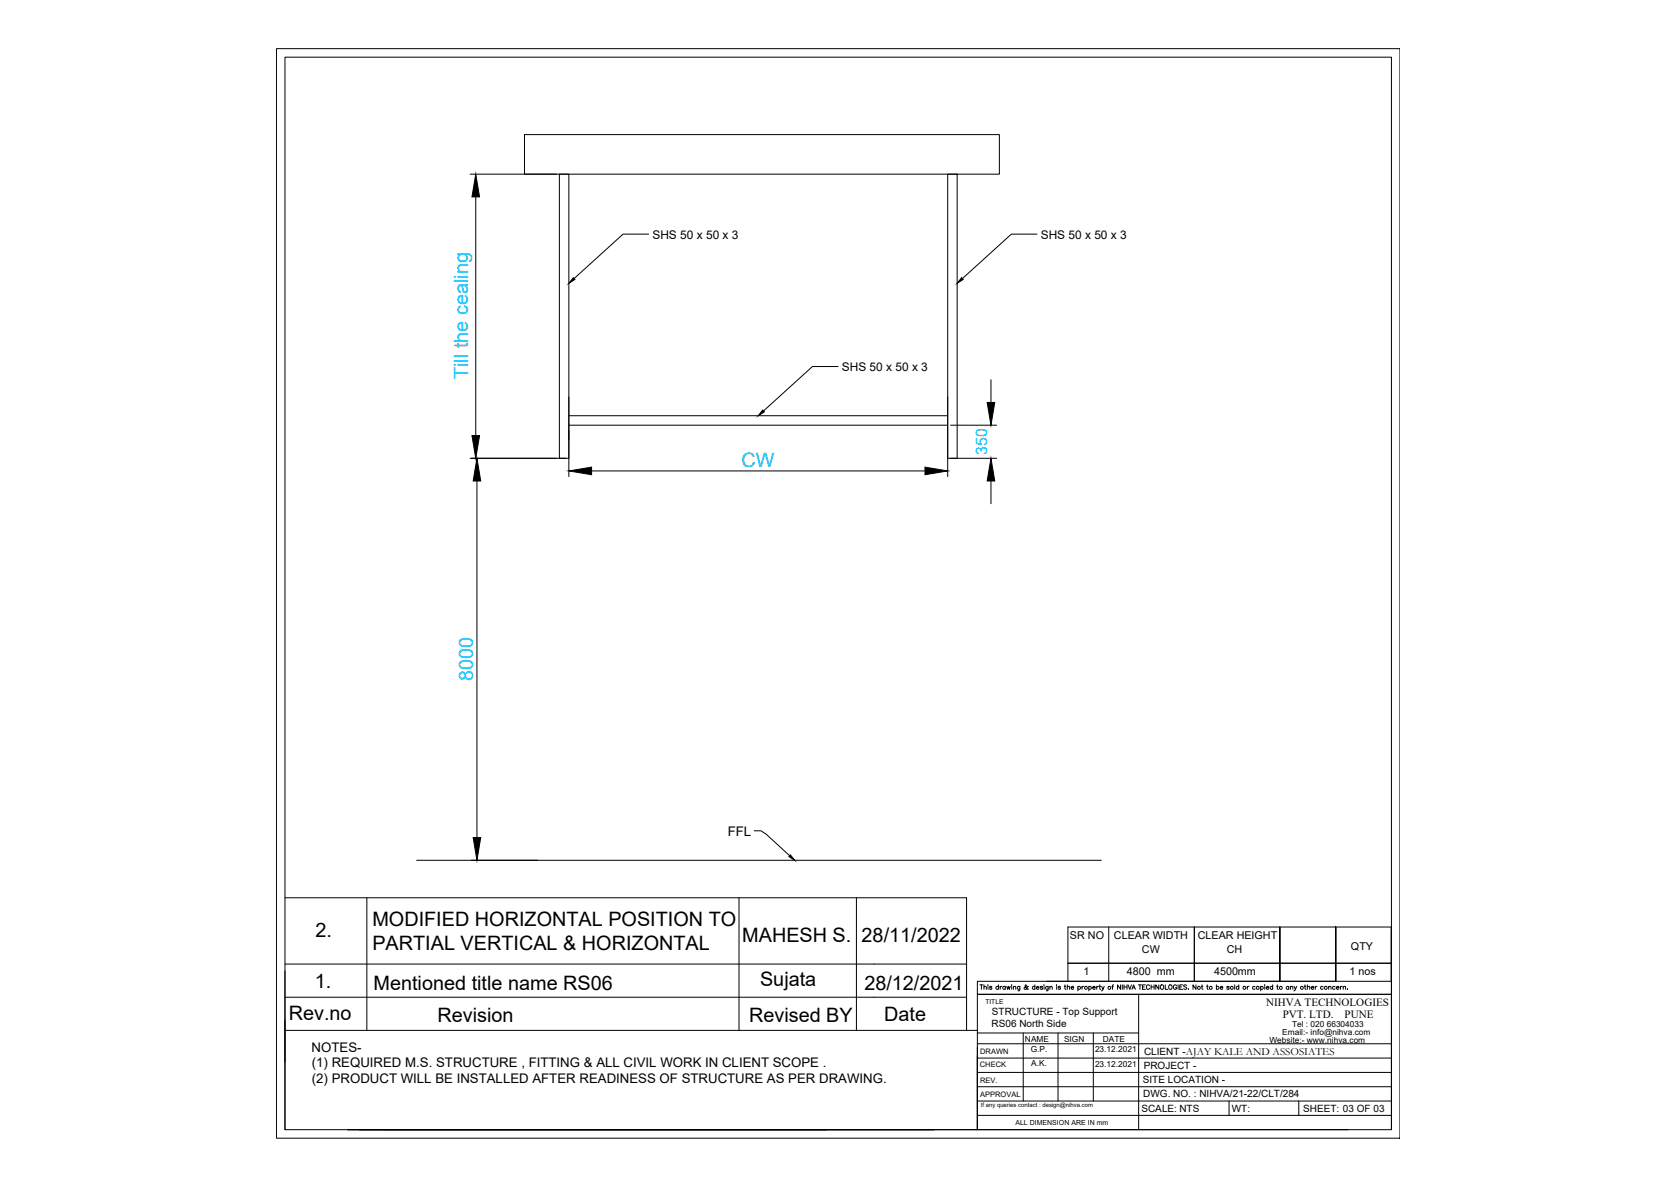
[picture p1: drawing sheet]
<svg xmlns="http://www.w3.org/2000/svg" width="594mm" height="420mm" viewBox="0 0 594 420" stroke-linecap="round" stroke-linejoin="round" font-family="sans-serif">
<!-- layer: 0 -->
<g fill="none" stroke="#000" stroke-width=".35">
<path d="M97.9 17.2h398v386h-398zM101 20.3h391.9v379.9h-391.9zM185.8 47.7h168.2v14h-168.2zM166.5 61.7h30.7M168.5 69.8v84.5M198.2 61.7h3.3v100.7h-3.3zM335.7 61.7h3.4v100.7h-3.4zM229.8 82.9h-9.1l-17.3 15.8M367.4 82.9h-9.1l-17.4 15.8M296.9 129.8h-9.1l-17.3 15.8M351 134.5v8.1M201.5 150.6h134.2"/>
<path d="M201.5 140.6v28.2M201.5 147.3h134.2M335.7 140.6v28.2M336.7 150.6h16.4M166.5 162.4h34M169 170.4v126.3M209.6 166.8h118.1M336.7 162.4h16.4M351 170.4v8.1M267.2 294.3h2.4l1.9 1.3 8.2 7.5M101 318.1h241.4v46.9M130 318.1v46.9"/>
<path d="M147.6 304.8h242.6M261.8 318.1v46.9M303.4 318.1v46.9M392.8 328.4v19.2M423.1 328.4v19.2M473.2 328.4v19.2zM492.9 328.4v19.2zM101 344v56.2M101 353.3h241.4M101 341.5h241.4M347.1 348.9h1.1M347.7 348.9v1.6"/>
<path d="M348.6 349.7l.4-.3 .3 .1 .1 1M348.6 348.9v1.6M349.9 349h.1M350 349.5v1M351.4 349.7l-.3-.3-.6 .3 .8 .3v.4l-.8-.1M353.7 349.7a.51 .51 0 0 0-.7-.1 .51 .51 0 0 0 0 .7 .51 .51 0 0 0 .7 0M353.7 348.9v1.6M354.3 349.4v1.1M354.9 349.4l-.6 .5M356.1 349.7a.51 .51 0 0 0-.7-.1 .51 .51 0 0 0 0 .7 .51 .51 0 0 0 .7 0M356.1 349.4v1.1M356.7 349.4l.3 1.1 .3-1.1 .3 1.1 .3-1.1"/>
<path d="M358.3 349h.1M358.4 349.5v1M359 349.7l.4-.3 .4 .1v1M359 349.4v1.1M361.3 349.4l-.1 1.5h-.6M361.3 349.7a.51 .51 0 0 0-.8-.1 .51 .51 0 0 0 0 .7 .51 .51 0 0 0 .8 0M364.3 349.6l-.2-.2a.95 .95 0 0 1-1.3 .9v-.4l.8-.6-.2-.4-.2 .6 .7 .9 .4-.1M366.6 349.7a.51 .51 0 0 0-.7-.1 .51 .51 0 0 0 0 .7 .51 .51 0 0 0 .7 0M366.6 348.9v1.6M367.1 349.9h1a.51 .51 0 0 0-.6-.4 .51 .51 0 0 0-.5 .5 .51 .51 0 0 0 .5 .5l.6-.2M369.3 349.7l-.3-.3-.5 .3 .8 .3v.4l-.8-.1M369.8 349h.1"/>
<path d="M369.9 349.5v1M370.8 347.6h102.4M371.3 349.4l-.1 1.5h-.6M371.3 349.7a.51 .51 0 0 0-.7-.1 .51 .51 0 0 0 0 .7 .51 .51 0 0 0 .7 0M371.9 349.7l.4-.3 .4 .1 .1 1M371.9 349.4v1.1M374.2 349h.1M374.3 349.5v1M375.7 349.7l-.3-.3-.6 .3 .8 .3v.4l-.8-.1M377 349.4h.6M377.2 348.9v1.3l.4 .3M378.1 349.7l.4-.3 .3 .1 .1 1"/>
<path d="M378.1 348.9v1.6M378.3 347.6v-19.2h114.6v19.2M378.3 341.2h114.6M379.5 349.9h.9a.51 .51 0 0 0-.6-.4 .51 .51 0 0 0-.4 .5 .51 .51 0 0 0 .4 .5l.6-.2M381.8 349.7a.51 .51 0 0 1 .8-.1 .51 .51 0 0 1 0 .7 .51 .51 0 0 1-.8 0M381.8 349.4v1.6M383.3 349.4v1.1M383.9 349.4l-.6 .5M385.7 349.7a.51 .51 0 0 1 .8-.1 .51 .51 0 0 1 0 .7 .51 .51 0 0 1-.8 0M385.7 349.4v1.6M387.1 349.9h.9a.51 .51 0 0 0-.6-.4 .51 .51 0 0 0-.4 .5 .51 .51 0 0 0 .5 .5l.5-.2M388.5 349.4v1.1"/>
<path d="M389.1 349.4l-.6 .5M389.4 349.4h.5M389.6 348.9v1.3l.4 .3M390.3 349.4l.4 1.1 .5-1.1M390.7 350.5l-.5 .5M393.9 349.4h.5M394.5 348.9l-.4 .3v1.3M397 348.9v1.6l-1.1-1.6v1.6M397.6 348.9v1.6M398.2 348.9v1.6M398.2 349.7h1M399.2 348.9v1.6"/>
<path d="M399.6 348.9l.6 1.6 .6-1.6M401 350.5l.6-1.6 .6 1.6M401.2 350h.8M403.3 348.9h1.1M403.4 352.3h-57.2v47.9M403.8 348.9v1.6M404.7 349.7h.6M405.7 348.9h-1v1.6h1M407.2 349.3a.58 .58 0 0 0-.6-.4 .58 .58 0 0 0-.5 .6v.4a.58 .58 0 0 0 .5 .6 .58 .58 0 0 0 .6-.4M407.8 349.7h1M407.8 348.9v1.6M408.8 348.9v1.6"/>
<path d="M410.5 348.9v1.6l-1.1-1.6v1.6M412.8 348.9v1.6h.9M416.8 349.3a.59 .59 0 0 0-.7-.4 .59 .59 0 0 0-.4 .6v.4a.57 .57 0 0 0 .5 .6 .57 .57 0 0 0 .6-.6h-.4M417.3 348.9v1.6M417.9 349.7h.7M418.9 348.9h-1v1.6h1M420.4 349.1l-.4-.2-.7 .2 .2 .4 .9 .5-.4 .5-.7-.2M421 350.3h.1M423.7 348.9v1.6l-1.1-1.6v1.6M425.6 349.4h.5M425.8 348.9v1.3l.4 .3M427.4 349.4h.6"/>
<path d="M427.7 348.9v1.3l.3 .3M430.9 349.7a.51 .51 0 0 1 .8-.1 .51 .51 0 0 1 0 .7 .51 .51 0 0 1-.8 0M430.9 348.9v1.6M432.3 349.9h.9a.51 .51 0 0 0-.6-.4 .51 .51 0 0 0-.4 .5 .51 .51 0 0 0 .5 .5l.5-.2M435.4 349.7l-.3-.3-.5 .3 .8 .3v.4l-.8-.1M437.4 348.9v1.6M438.8 349.7a.51 .51 0 0 0-.7-.1 .51 .51 0 0 0 0 .7 .51 .51 0 0 0 .7 0M438.8 348.9v1.6M441.9 349.4v1.1M442.5 349.4l-.6 .5M444.6 349.7a.51 .51 0 0 0-.7-.1 .51 .51 0 0 0 0 .7 .51 .51 0 0 0 .7 0M446.6 349.7a.51 .51 0 0 1 .7-.1 .51 .51 0 0 1 0 .7 .51 .51 0 0 1-.7 0"/>
<path d="M446.6 349.4v1.6M448 349h.1M448 349.5v1M448.6 349.9h.9a.51 .51 0 0 0-.6-.4 .51 .51 0 0 0-.4 .5 .51 .51 0 0 0 .5 .5l.5-.2M450.8 349.7a.51 .51 0 0 0-.7-.1 .51 .51 0 0 0 0 .7 .51 .51 0 0 0 .7 0M450.8 348.9v1.6M452.3 349.4h.5M452.5 348.9v1.3l.4 .3M453.4 347.6v-19.2v19.2M456.6 349.7a.51 .51 0 0 0-.8-.1 .51 .51 0 0 0 0 .7 .51 .51 0 0 0 .8 0M456.6 349.4v1.1M457.2 349.7l.3-.3 .4 .1 .1 1"/>
<path d="M457.2 349.4v1.1M458.4 349.4l.5 1.1 .5-1.1M458.9 350.5l-.5 .5M462.1 349.4h.5M462.3 348.9v1.3l.4 .3M463.1 349.7l.4-.3 .4 .1 .1 1M463.1 348.9v1.6M464.5 349.9h.9a.51 .51 0 0 0-.6-.4 .51 .51 0 0 0-.4 .5 .51 .51 0 0 0 .5 .5l.5-.2M465.9 349.4v1.1M466.5 349.4l-.6 .5M468.7 349.7a.51 .51 0 0 0-.7-.1 .51 .51 0 0 0 0 .7 .51 .51 0 0 0 .7 0M470.7 349.7l.4-.3 .3 .1 .1 1"/>
<path d="M470.7 349.4v1.1M473 349.7a.51 .51 0 0 0-.8-.1 .51 .51 0 0 0 0 .7 .51 .51 0 0 0 .8 0M473.4 349.9h.9a.51 .51 0 0 0-.5-.4 .51 .51 0 0 0-.5 .5 .51 .51 0 0 0 .5 .5l.5-.2M474.8 349.4v1.1M475.5 349.4l-.7 .5M475.8 349.7l.4-.3 .4 .1 .1 1M475.8 349.4v1.1M477.4 350.3h.1M101 365h245.2M346.2 371.1v29.1v-25.9M346.2 379.9h146.7M346.2 374.8h146.7"/>
<path d="M346.2 369.8h146.7M346.2 366h57.2M362.5 366v24.1M374.8 366v24.1M387.3 366v24.1M346.2 385h146.7M346.2 390.1h146.7M346.2 395.1h146.7M435.4 390.1v5M460.1 390.1v5M135.8 400.2h341.8M292.8 400.2h-169.6h169.6"/>
<path d="M330.9 400.2h-203.6h203.6M403.4 400.2v-47.9h89.5h-146.7v-4.7h146.7v52.6"/>
<circle cx="384.7" cy="349.9" r=".53"/>
<circle cx="393" cy="349.9" r=".53"/>
<circle cx="411.6" cy="349.6" r=".73"/>
<circle cx="414.6" cy="349.6" r=".73"/>
<circle cx="424.7" cy="349.9" r=".53"/>
<circle cx="428.9" cy="349.9" r=".53"/>
<circle cx="436.4" cy="349.9" r=".53"/>
<circle cx="440.8" cy="349.9" r=".53"/>
<circle cx="445.6" cy="349.9" r=".53"/>
<circle cx="453.7" cy="349.9" r=".52"/>
<circle cx="461.2" cy="349.9" r=".52"/>
<circle cx="469.7" cy="349.9" r=".52"/>
</g>
<path d="M168.5 61.7l1.4 8.1h-2.7zM203.1 98.4l.6 .6-2.2 1.4zM340.7 98.4l.5 .6-2.1 1.4zM167.2 154.3h2.7l-1.4 8.1zM270.2 145.3l.6 .6-2.2 1.4zM349.7 142.6h2.7l-1.4 8zM169 162.4l1.3 8h-2.7zM201.5 166.8l8.1-1.3v2.7zM327.7 165.5l8 1.3-8 1.4zM351 162.4l1.4 8h-2.7zM167.6 296.7h2.7l-1.3 8.1zM280 302.9l1.5 1.9-2-1.4z" fill="#000" stroke="#000" stroke-width=".35"/>
<g font-size="7" fill="#00bfff">
<text x="165.8" y="134.3" transform="rotate(-90 165.8 134.3)">Till the cealing</text>
<text x="262.6" y="165.5">CW</text>
<text x="167.6" y="241.4" transform="rotate(-90 167.6 241.4)">8000</text>
</g>
<g font-size="7">
<text x="131.9" y="328">MODIFIED HORIZONTAL POSITION TO</text>
<text x="111.7" y="331.9">2.</text>
<text x="262.9" y="333.6">MAHESH S.</text>
<text x="305.2" y="333.6">28/11/2022</text>
<text x="131.9" y="336.5">PARTIAL VERTICAL &amp; HORIZONTAL</text>
<text x="111.5" y="350.1">1.</text>
<text x="132.3" y="350.7">Mentioned title name RS06</text>
<text x="269.3" y="349.4">Sujata</text>
<text x="306.2" y="350.8">28/12/2021</text>
<text x="102.3" y="361.3">Rev.no</text>
<text x="155" y="362.2">Revision</text>
<text x="265.4" y="362.2">Revised BY</text>
<text x="313.2" y="361.7">Date</text>
</g>
<text font-size="5.6" fill="#00bfff" x="349.8" y="161.2" transform="rotate(-90 349.8 161.2)">350</text>
<g font-size="4.7">
<text x="257.8" y="296">FFL</text>
<text x="110.4" y="372.5">NOTES-</text>
<text x="110.5" y="378.2">(1) REQUIRED M.S. STRUCTURE , FITTING &amp; ALL CIVIL WORK IN CLIENT SCOPE .</text>
<text x="110.5" y="383.8">(2) PRODUCT WILL BE INSTALLED AFTER READINESS OF STRUCTURE AS PER DRAWING.</text>
</g>
<g font-size="4.2">
<text x="231.1" y="84.5">SHS 50 x 50 x 3</text>
<text x="368.7" y="84.5">SHS 50 x 50 x 3</text>
<text x="298.2" y="131.4">SHS 50 x 50 x 3</text>
</g>
<g font-size="3.9">
<text x="448.5" y="356.4">NIHVA TECHNOLOGIES</text>
<text x="454.4" y="360.8">PVT. LTD.</text>
<text x="476.3" y="360.8">PUNE</text>
</g>
<g font-size="3.8">
<text x="379" y="332.5">SR NO</text>
<text x="394.6" y="332.5">CLEAR WIDTH</text>
<text x="424.3" y="332.5">CLEAR HEIGHT</text>
<text x="404.5" y="337.5">CW</text>
<text x="434.6" y="337.5">CH</text>
<text x="478.6" y="336.6">QTY</text>
<text x="383.9" y="345.5">1</text>
<text x="399.2" y="345.5">4800 mm</text>
<text x="430.1" y="345.5">4500mm</text>
<text x="478.1" y="345.5">1 nos</text>
</g>
<g font-size="3.5">
<text x="351.4" y="359.7">STRUCTURE - Top Support</text>
<text x="351.3" y="363.9">RS06 North Side</text>
<text x="405.3" y="373.6">CLIENT -AJAY KALE AND ASSOSIATES</text>
<text x="404.9" y="383.7">SITE LOCATION -</text>
<text x="405.2" y="378.6">PROJECT -</text>
<text x="405" y="388.7">DWG. NO. : NIHVA/21-22/CLT/284</text>
<text x="404.4" y="393.8">SCALE: NTS</text>
<text x="436.4" y="393.8">WT:</text>
<text x="461.7" y="393.8">SHEET: 03 OF 03</text>
</g>
<g font-size="3">
<text x="457.7" y="363.8">Tel : 020 66304033</text>
<text x="363.1" y="369">NAME</text>
<text x="376.9" y="369">SIGN</text>
<text x="390.7" y="369">DATE</text>
<text x="449.7" y="369.5">Website:- www.nihva.com</text>
<text x="454.3" y="366.7">Email:- info@nihva.com</text>
<text x="365.2" y="372.8">G.P.</text>
<text x="365.3" y="377.8">A.K.</text>
<text x="387.9" y="372.8">23.12.2021</text>
<text x="387.9" y="377.9">23.12.2021</text>
</g>
<g font-size="2.7">
<text x="347.1" y="377.9">CHECK</text>
<text x="347.2" y="373.4">DRAWN</text>
<text x="347.2" y="383.6">REV.</text>
<text x="347.2" y="388.6">APPROVAL</text>
</g>
<text font-size="2.5" x="359.7" y="398.5">ALL DIMENSION ARE IN mm</text>
<text font-size="2.4" x="349.1" y="355.8">TITLE</text>
<text font-size="2.1" x="347.5" y="392.3">If any queries contact : design@nihva.com</text>
</svg>
